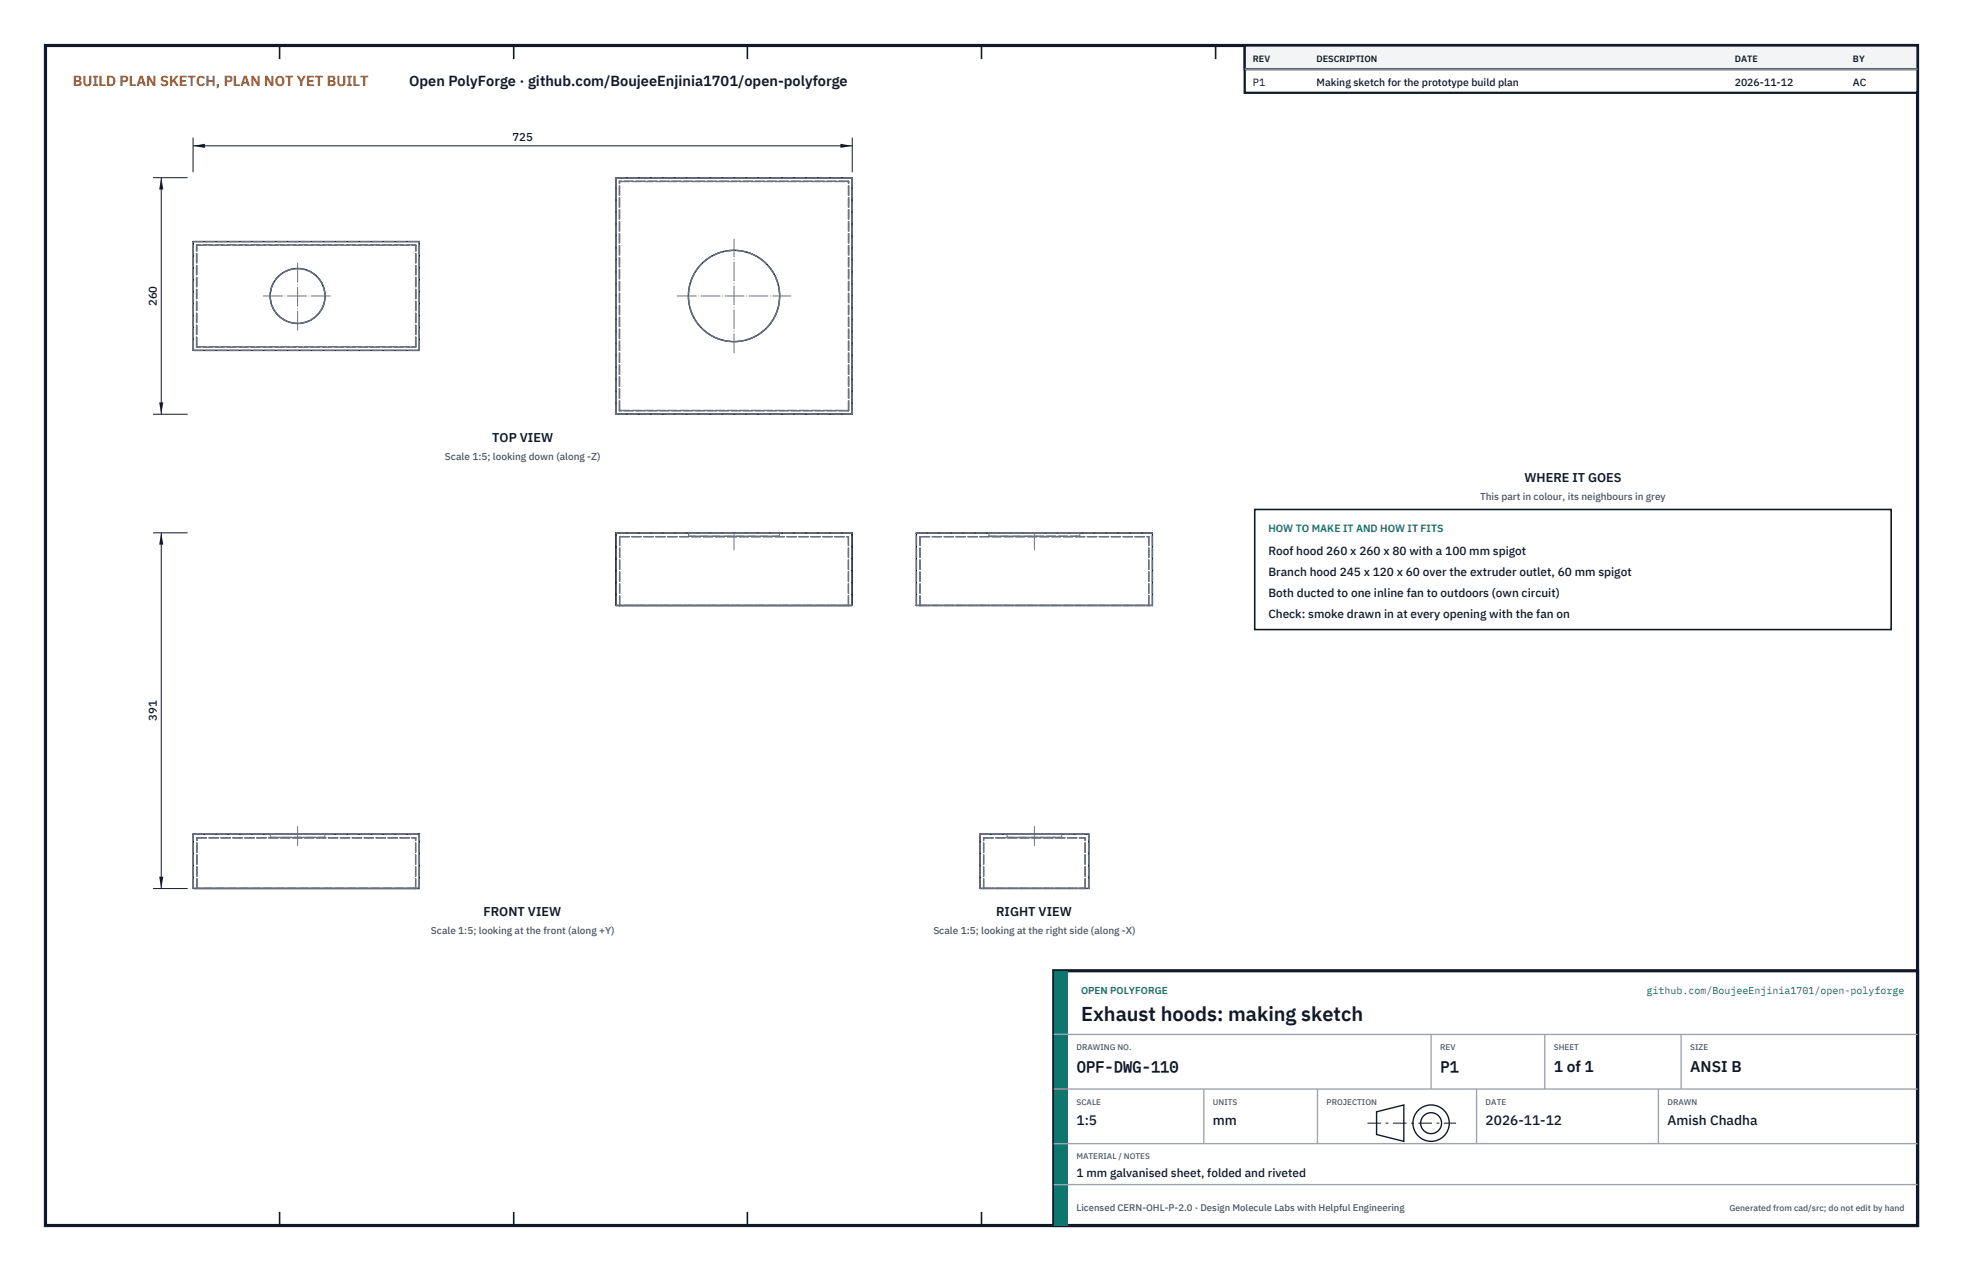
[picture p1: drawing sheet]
<svg xmlns="http://www.w3.org/2000/svg" width="432mm" height="279mm" viewBox="0 0 432 279" stroke-linecap="round" stroke-linejoin="round" font-family="sans-serif">
<path d="M10 10h411.8v259.4h-411.8z" fill="none" stroke="#111827" stroke-width=".7" stroke-linecap="butt"/>
<g fill="none" stroke="#111827" stroke-width=".35">
<path d="M61.5 10v3M113 10v3M164.4 10v3M215.9 10v3M267.4 10v3M318.9 10v3M370.3 10v3M61.5 266.4v3M113 266.4v3M164.4 266.4v3M215.9 266.4v3M267.4 266.4v3"/>
<path d="M318.9 266.4v3M370.3 266.4v3"/>
</g>
<g fill="none" stroke="#111727" stroke-width=".22">
<path d="M135.5 39.1h.1M135.5 39.1v51.9M135.5 39.1h51.9M187.4 39.1h.1M187.4 39.1v51.9M187.5 39.1v51.9M42.5 53.1h.1M42.5 53.1v23.9M42.5 53.1h49.7M92.2 53.1h.1M92.2 53.1v23.9M92.3 53.1v23.9"/>
<path d="M42.5 77v.1M42.5 77h.1M42.5 77.1h49.7M42.5 77h49.7M92.2 77v.1M92.2 77h.1M92.3 77l-.1 .1M135.5 91v.1M135.5 91h.1M135.5 91.1h51.9M135.5 91h51.9M187.4 91v.1"/>
<path d="M187.4 91h.1M187.5 91l-.1 .1M135.5 117.2h.1M135.5 117.2v15.9M135.5 117.1v.1M135.5 117.1h51.9M135.5 117.2h51.9M187.4 117.1l.1 .1M187.4 117.1v.1M187.4 117.2h.1M187.4 117.2v15.9M187.5 117.2v15.9"/>
<path d="M201.5 117.2h.1M201.5 117.2v15.9M201.6 117.1l-.1 .1M201.6 117.1v.1M201.6 117.1h51.9M201.6 117.2h51.9M201.6 117.2v15.9M253.5 117.1v.1M253.5 117.2h.1M253.5 117.2v15.9M135.5 133.1h.1M135.5 133.1h51.9"/>
<path d="M136.2 133.1h.1M186.6 133.1h.1zM187.4 133.1h.1M187.5 133.1h-.1M201.5 133.1h.1M201.6 133.1h.1M201.6 133.1h51.9M253.5 133.1h.1M42.5 195.3h.1M42.5 183.4h.1M42.5 183.4v11.9M42.5 183.3v.1"/>
<path d="M42.5 195.3h49.7M42.5 183.3h49.7M42.5 183.4h49.7M43.2 195.3h.1M91.4 195.3h.1zM92.2 183.3l.1 .1M92.2 195.3h.1M92.2 183.3v.1M92.2 183.4h.1M92.2 183.4v11.9M92.3 195.3h-.1M92.3 183.4v11.9"/>
<path d="M215.5 195.3h.1M215.5 183.4h.1M215.5 183.4v11.9M215.6 183.3l-.1 .1M215.6 195.3h.1M215.6 183.3v.1M215.6 195.3h23.9M215.6 183.3h23.9M215.6 183.4h23.9M215.6 183.4v11.9M239.5 183.3v.1M239.5 195.3h.1"/>
<path d="M239.5 183.4h.1M239.5 183.4v11.9"/>
<circle cx="65.5" cy="65.1" r="6.1"/>
<circle cx="65.5" cy="65.1" r="6"/>
<circle cx="161.5" cy="65.1" r="10.1"/>
<circle cx="161.5" cy="65.1" r="10"/>
</g>
<g fill="none" stroke="#6a7180" stroke-width=".22" stroke-dasharray="2.1 .5">
<path d="M135.5 39.1h.1M135.5 39.1h51.9M136.2 39.9h.1M136.3 39.9h.1M136.3 39.9h50.3M136.3 39.8l-.1 .1M136.3 39.8v.1M186.6 39.9h-50.3M186.6 39.9h.1M186.6 39.8h-50.3M186.6 39.8v.1M186.7 39.9h-.1"/>
<path d="M186.7 39.9l-.1-.1M186.7 39.9h.1M187.4 39.1h.1M187.5 39.1h-.1M42.5 53.1h.1M42.5 53.1h49.7M43.2 53.9h.1M43.3 53.9h.1M43.3 53.9h48.1M43.3 53.8l-.1 .1M43.3 53.8v.1M91.4 53.9h-48.1"/>
<path d="M91.4 53.9h.1M91.4 53.8h-48.1M91.4 53.8v.1M91.5 53.9h-.1M91.5 53.9l-.1-.1M91.5 53.9h.1M92.2 53.1h.1M92.3 53.1h-.1M42.5 77v-23.9M42.5 77v.1M42.5 77.1h49.7M42.5 77h.1"/>
<path d="M42.5 77h49.7M43.2 76.2v-22.3M43.2 76.2h.1M43.3 76.2v-22.3M43.3 76.2v.1M43.3 76.2h.1M43.3 76.3v-.1M43.3 76.3h48.1M43.3 76.3l-.1-.1M43.3 76.3h.1M43.3 76.2h48.1M91.4 76.3h-48.1"/>
<path d="M91.4 76.3l.1-.1M91.4 76.3h.1M91.4 76.2v.1M91.4 76.2h.1M91.4 76.2v-22.3M91.5 76.2v-22.3M91.5 76.2h.1M92.2 77v-23.9M92.2 77.1v-.1M92.3 77v-23.9M92.3 77l-.1 .1M92.3 77h-.1"/>
<path d="M135.5 91v-51.9M135.5 91v.1M135.5 91.1h51.9M135.5 91h.1M135.5 91h51.9M136.2 90.2v-50.3M136.2 90.2h.1M136.3 90.2v-50.3M136.3 90.2v.1M136.3 90.2h.1M136.3 90.3v-.1M136.3 90.3h50.3"/>
<path d="M136.3 90.3l-.1-.1M136.3 90.3h.1M136.3 90.2h50.3M186.6 90.3h-50.3M186.6 90.3l.1-.1M186.6 90.3h.1M186.6 90.2v.1M186.6 90.2h.1M186.6 90.2v-50.3M186.7 90.2v-50.3M186.7 90.2h.1M187.4 91v-51.9"/>
<path d="M187.4 91.1v-.1M187.5 91v-51.9M187.5 91l-.1 .1M187.5 91h-.1M135.5 117.1h51.9M135.5 117.2h.1M135.5 117.2v-.1M135.5 117.2h51.9M136.3 118v-.1M136.3 118h.1M136.3 117.9h50.3M136.3 118h50.3"/>
<path d="M151.4 117.9h20.1M151.5 117.2l-.1-.1M151.5 117.9v-.7M151.5 117.9h-.1M151.5 117.2h20M151.5 117.9h20M171.5 117.9v-.7M171.5 117.9h.1M171.5 117.2h-20M171.5 117.9h-20M171.5 117.1h-20.1M171.5 117.1v.1"/>
<path d="M171.5 117.9h-20.1M186.6 117.9l.1 .1M186.6 118h.1M186.6 117.9v.1M186.6 118v-.1M186.7 118l-.1-.1M187.4 117.1v.1M187.5 117.2h-.1M201.6 117.1h51.9M201.6 117.1l-.1 .1M201.6 117.2h51.9M201.6 117.2h-.1"/>
<path d="M201.6 117.1v.1M202.3 118l.1-.1M202.3 118h.1M202.4 117.9l-.1 .1M202.4 117.9h50.3M202.4 118h-.1M202.4 118h50.3M202.4 117.9v.1M202.4 118v-.1M217.5 117.1h10M217.5 117.9h10M217.5 117.2v-.1"/>
<path d="M217.5 117.9v-.7M217.5 117.9h.1M217.5 117.2h10M227.5 117.1h10.1M227.5 117.9h10.1M227.5 117.2h10M227.5 117.9h10M237.5 117.2l.1-.1M237.5 117.9v-.7M237.5 117.9h.1M237.5 117.2h-20M237.5 117.9h-20"/>
<path d="M237.6 117.1h-20.1M237.6 117.9h-20.1M252.7 118h.1M252.7 118v-.1M253.5 117.2v-.1M253.5 117.2h.1M135.5 133.1h.1M135.5 133.1v-15.9M135.5 133.1h51.9M136.2 133.1h.1M136.3 133.1v-15.1M136.3 133.1h50.3"/>
<path d="M136.3 133.1h.1M186.6 133.1h.1M186.6 133.1h-50.3M186.6 133.1v-15.1M186.7 133.1v-15.1M186.7 133.1h-.1M186.7 133.1h.1M187.4 133.1v-15.9M187.4 133.1h.1M187.5 133.1h-.1M201.5 133.1v-15.9M201.6 133.1h51.9"/>
<path d="M201.6 133.1h-.1M201.6 133.1v-15.9M201.6 133.1h.1M202.3 133.1h.1M202.3 133.1v-15.1M202.4 133.1h50.3M202.4 133.1h.1M202.4 133.1v-15.1M252.7 133.1h.1M252.7 133.1v-15.1M252.8 133.1h-.1M253.5 133.1h.1"/>
<path d="M253.5 133.1v-15.9M42.5 195.3v-11.9M42.5 195.3h.1M42.5 183.3h49.7M42.5 183.4h.1M42.5 183.4v-.1M42.5 195.3h49.7M42.5 183.4h49.7M43.2 195.3h.1M43.3 195.3v-11.1M43.3 184.2v-.1M43.3 184.2h.1"/>
<path d="M43.3 195.3h48.1M43.3 184.1h48.1M43.3 195.3h.1M43.3 184.2h48.1M59.4 183.3h12.1M59.4 184.1h12.1M59.5 183.4l-.1-.1M59.5 184.1v-.7M59.5 184.1h-.1M59.5 183.4h12M59.5 184.1h12M71.5 184.1v-.7"/>
<path d="M71.5 184.1h.1M71.5 183.4h-12M71.5 184.1h-12M71.5 183.3h-12.1M71.5 183.3v.1M71.5 184.1h-12.1M91.4 184.1l.1 .1M91.4 195.3h.1M91.4 195.3h-48.1M91.4 195.3v-11.1M91.4 184.2h.1M91.4 184.1v.1"/>
<path d="M91.4 184.2v-.1M91.5 195.3v-11.1M91.5 184.2l-.1-.1M91.5 195.3h-.1M91.5 195.3h.1M92.2 195.3v-11.9M92.2 195.3h.1M92.2 183.3v.1M92.3 195.3v-11.9M92.3 195.3h-.1M92.3 183.4h-.1M215.5 195.3v-11.9"/>
<path d="M215.6 195.3h23.9M215.6 183.3h23.9M215.6 195.3h-.1M215.6 183.3l-.1 .1M215.6 195.3v-11.9M215.6 183.4h23.9M215.6 183.4h-.1M215.6 195.3h.1M215.6 183.3v.1M216.3 195.3h.1M216.3 195.3v-11.1M216.3 184.2l.1-.1"/>
<path d="M216.3 184.2h.1M216.4 195.3h22.3M216.4 184.1l-.1 .1M216.4 184.1h22.3M216.4 195.3h.1M216.4 195.3v-11.1M216.4 184.2h-.1M216.4 184.2h22.3M216.4 184.1v.1M216.4 184.2v-.1M221.5 183.3h6M221.5 184.1h6"/>
<path d="M221.5 183.4v-.1M221.5 184.1v-.7M221.5 184.1h.1M221.5 183.4h6M227.5 183.3h6.1M227.5 184.1h6.1M227.5 183.4h6M227.5 184.1h6M233.5 183.4l.1-.1M233.5 184.1v-.7M233.5 184.1h.1M233.5 183.4h-12"/>
<path d="M233.5 184.1h-12M233.6 183.3h-12.1M233.6 184.1h-12.1M238.7 195.3h.1M238.7 195.3v-11.1M238.7 184.2h.1M238.7 184.2v-.1M238.8 195.3h-.1M239.5 195.3h.1M239.5 195.3v-11.9M239.5 183.4v-.1M239.5 183.4h.1"/>
<circle cx="65.5" cy="65.1" r="6.1"/>
<circle cx="65.5" cy="65.1" r="6"/>
<circle cx="161.5" cy="65.1" r="10.1"/>
<circle cx="161.5" cy="65.1" r="10"/>
</g>
<path d="M58 65.1h15M65.5 72.6v-15M149 65.1h25M161.5 77.6v-25M161.5 120.9v-3.8M227.5 120.9v-3.8M65.5 185.9v-4.3M227.5 185.9v-4.3" fill="none" stroke="#6a7180" stroke-width=".22" stroke-dasharray="4.2 .5 0 .5"/>
<path d="M42.5 30.3v7.6M42.5 32.1h145M187.5 30.3v7.6" fill="none" stroke="#111827" stroke-width=".22"/>
<path d="M42.5 32.1l2.6-.5v.9zM184.9 31.6v.9l2.6-.4z" fill="#111827"/>
<path d="M33.7 39.1h7.6M35.5 39.1v52M33.7 91.1h7.6" fill="none" stroke="#111827" stroke-width=".22"/>
<path d="M35.5 39.1l-.5 2.6h.9zM35 88.5h.9l-.4 2.6z" fill="#111827"/>
<path d="M33.7 117.1h7.6M35.5 117.1v78.2M33.7 195.3h7.6" fill="none" stroke="#111827" stroke-width=".22"/>
<path d="M35.5 117.1l-.5 2.6h.9zM35 192.7h.9l-.4 2.6z" fill="#111827"/>
<path d="M276 112h140v26.4h-140z" fill="#fff" stroke="#111827" stroke-width=".35"/>
<path d="M273.8 10h148v10.4h-148z" fill="#fff" stroke="#111827" stroke-width=".5"/>
<path d="M273.8 10h148v5.2h-148z" fill="#f3f4f6" stroke="#111827" stroke-width=".5"/>
<path d="M273.8 15.2h148" fill="none" stroke="#9ca3af" stroke-width=".3"/>
<path d="M231.8 213.4h190v56h-190z" fill="#fff" stroke="#111827" stroke-width=".7" stroke-linecap="butt"/>
<path d="M231.8 213.4h3v56h-3z" fill="#0f766e"/>
<path d="M231.8 227.4h190M231.8 239.4h190M264.8 239.4v12M289.8 239.4v12M314.8 227.4v12M324.8 239.4v12M339.8 227.4v12M364.8 239.4v12M369.8 227.4v12M231.8 251.4h190M231.8 260.4h190" fill="none" stroke="#9ca3af" stroke-width=".3"/>
<g fill="none" stroke="#111827" stroke-width=".3">
<path d="M302.8 244.4l6-1.5v8l-6-1.5z"/>
<circle cx="314.8" cy="246.9" r="4"/>
<circle cx="314.8" cy="246.9" r="2.3"/>
</g>
<path d="M300.8 246.9h19.5" fill="none" stroke="#111827" stroke-width=".22" stroke-dasharray="3 1 .6 1" stroke-linecap="butt"/>
<text font-size="4.4" fill="#111827" x="237.8" y="224.4">Exhaust hoods: making sketch</text>
<g font-size="3.4" fill="#111827">
<text x="236.8" y="235.6">OPF-DWG-110</text>
<text x="316.8" y="235.6">P1</text>
<text x="341.8" y="235.6">1 of 1</text>
<text x="371.8" y="235.6">ANSI B</text>
</g>
<text font-size="3.2" fill="#b45309" x="16" y="19">BUILD PLAN SKETCH, PLAN NOT YET BUILT</text>
<text font-size="3.2" fill="#111827" x="90" y="19">Open PolyForge · github.com/BoujeeEnjinia1701/open-polyforge</text>
<g font-size="3" fill="#111827">
<text x="236.8" y="247.2">1:5</text>
<text x="266.8" y="247.2">mm</text>
<text x="326.8" y="247.2">2026-11-12</text>
<text x="366.8" y="247.2">Amish Chadha</text>
</g>
<g font-size="2.8" fill="#111827">
<text x="108.3" y="97.1">TOP VIEW</text>
<text x="335.3" y="106">WHERE IT GOES</text>
<text x="106.4" y="201.4">FRONT VIEW</text>
<text x="219.1" y="201.4">RIGHT VIEW</text>
</g>
<g font-size="2.6" fill="#111827">
<text x="279" y="122">Roof hood 260 x 260 x 80 with a 100 mm spigot</text>
<text x="279" y="126.6">Branch hood 245 x 120 x 60 over the extruder outlet, 60 mm spigot</text>
<text x="279" y="131.2">Both ducted to one inline fan to outdoors (own circuit)</text>
<text x="279" y="135.8">Check: smoke drawn in at every opening with the fan on</text>
<text x="236.8" y="258.8">1 mm galvanised sheet, folded and riveted</text>
</g>
<g font-size="2.5" fill="#111827">
<text x="112.7" y="31.1">725</text>
<text x="34.5" y="67.3" transform="rotate(-90 34.5 67.3)">260</text>
<text x="34.5" y="158.5" transform="rotate(-90 34.5 158.5)">391</text>
</g>
<g font-size="2.3" fill="#111827">
<text x="275.6" y="18.8">P1</text>
<text x="289.6" y="18.8">Making sketch for the prototype build plan</text>
<text x="381.6" y="18.8">2026-11-12</text>
<text x="407.6" y="18.8">AC</text>
</g>
<text font-size="2.3" fill="#0f766e" x="279" y="117">HOW TO MAKE IT AND HOW IT FITS</text>
<g font-size="2.2" fill="#4b5563">
<text x="97.9" y="101.1">Scale 1:5; looking down (along -Z)</text>
<text x="325.6" y="110">This part in colour, its neighbours in grey</text>
<text x="94.8" y="205.4">Scale 1:5; looking at the front (along +Y)</text>
<text x="205.3" y="205.4">Scale 1:5; looking at the right side (along -X)</text>
</g>
<g font-size="2.2" fill="#0f766e">
<text x="237.8" y="218.4">OPEN POLYFORGE</text>
<text x="362.2" y="218.4">github.com/BoujeeEnjinia1701/open-polyforge</text>
</g>
<text font-size="2.1" fill="#4b5563" x="236.8" y="266.2">Licensed CERN-OHL-P-2.0 · Design Molecule Labs with Helpful Engineering</text>
<g font-size="2" fill="#111827">
<text x="275.6" y="13.6">REV</text>
<text x="289.6" y="13.6">DESCRIPTION</text>
<text x="381.6" y="13.6">DATE</text>
<text x="407.6" y="13.6">BY</text>
</g>
<text font-size="1.9" fill="#4b5563" x="380.4" y="266.2">Generated from cad/src; do not edit by hand</text>
<g font-size="1.8" fill="#4b5563">
<text x="236.8" y="230.8">DRAWING NO.</text>
<text x="316.8" y="230.8">REV</text>
<text x="341.8" y="230.8">SHEET</text>
<text x="371.8" y="230.8">SIZE</text>
<text x="236.8" y="242.8">SCALE</text>
<text x="266.8" y="242.8">UNITS</text>
<text x="291.8" y="242.8">PROJECTION</text>
<text x="326.8" y="242.8">DATE</text>
<text x="366.8" y="242.8">DRAWN</text>
<text x="236.8" y="254.8">MATERIAL / NOTES</text>
</g>
</svg>
